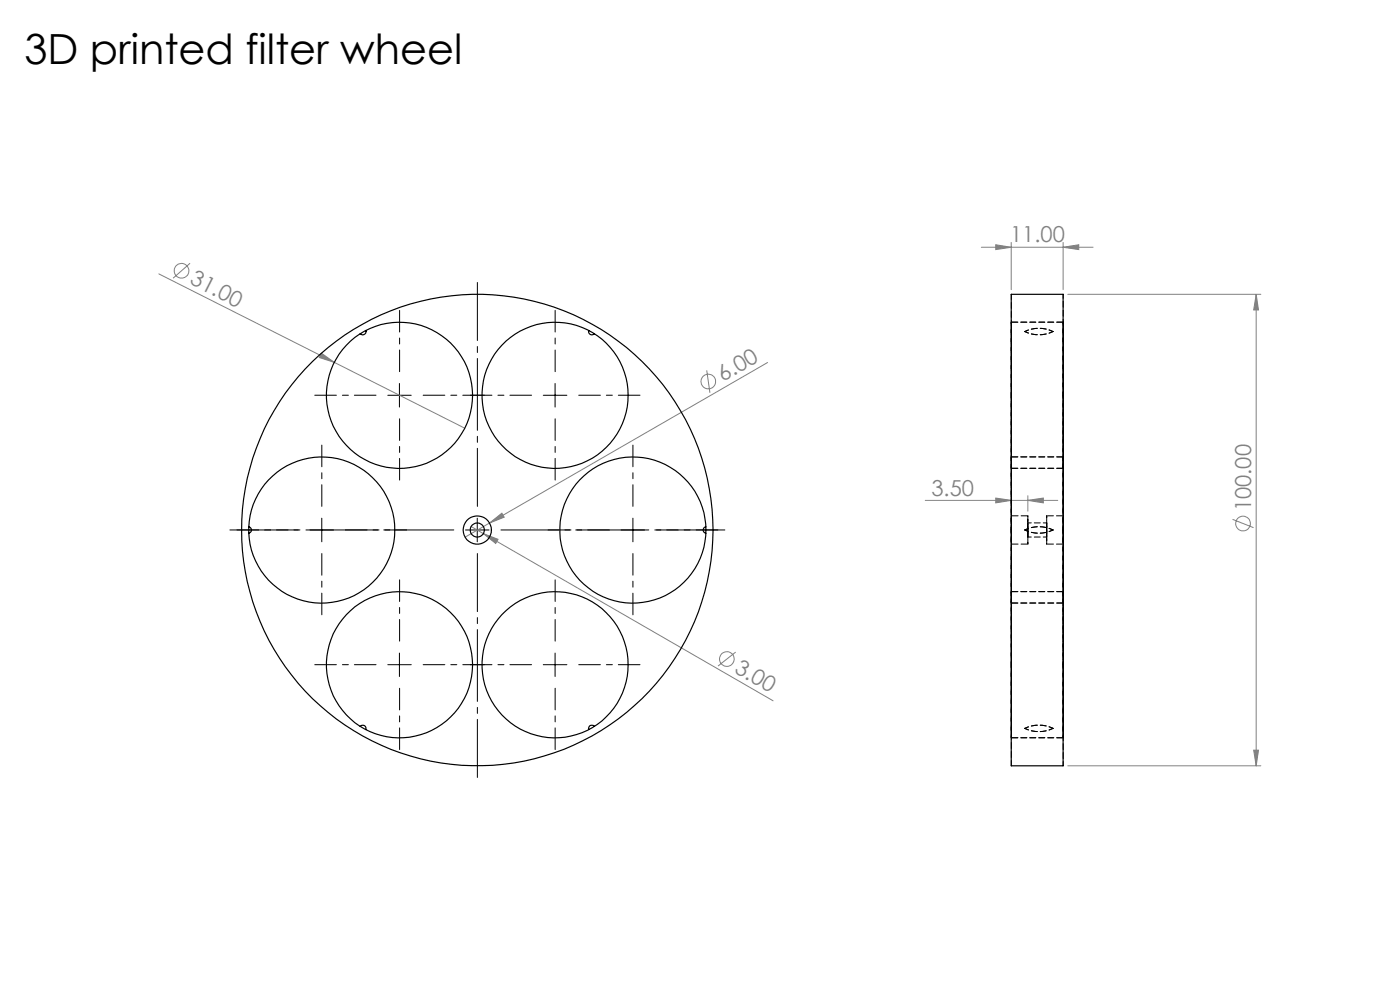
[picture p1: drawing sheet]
<svg xmlns="http://www.w3.org/2000/svg" width="297mm" height="210mm" viewBox="0 0 297 210" stroke-linecap="round" stroke-linejoin="round" font-family="sans-serif">
<g fill="none" stroke="#808080" stroke-width=".21">
<path d="M33.7 58.1l37.2 18.8M40.3 55.8l-3.6 3.2M208.2 52.4h23.7M211.2 51.9l3.3 .5-3.3 .5zM214.5 51.4v10M225.5 52.4l3.3-.5v1zM225.5 51.4v10M68.2 74.9l2.7 2-3.2-1.1zM70.9 76.9l27.7 13.9M149.9 78.6l.7 4.7M162.8 76.9l-58.9 34M226.5 62.4h41"/>
<path d="M266.5 62.4v100M266.5 62.4l.5 3.3h-1zM99.9 111.7l2.7 1.5M102.6 113.2l3.1 1.2-.5 .9zM102.6 113.2l61.4 35.5M103.9 110.9l2.6-2 .5 .8zM103.9 110.9l-5.2 3M196.3 106.1h28.1M211.2 105.6l3.3 .5-3.3 .6zM218.1 106.1l3.2-.5v1.1zM218.1 105.2v3.2M261.5 110.2l4.4 1.7"/>
<path d="M156.1 138.3l-3.8 3M266 159.1h1l-.5 3.3zM226.5 162.4h41"/>
<circle cx="38.5" cy="57.4" r="1.56"/>
<circle cx="150.3" cy="80.9" r="1.56"/>
<circle cx="263.7" cy="111" r="1.55"/>
<circle cx="154.2" cy="139.8" r="1.56"/>
</g>
<g fill="none" stroke="#000" stroke-width=".21" stroke-dasharray="15.2 1.3 1.3 1.3" stroke-dashoffset="10.6">
<path d="M84.8 78.8v-13M117.8 78.8v-13M79.8 83.8h-13M84.8 88.8v13M89.8 83.8h13M112.8 83.8h-13M117.8 88.8v13M122.8 83.8h13M63.3 112.4h-13M68.3 107.4v-13M68.3 117.4v13M73.3 112.4h13"/>
<path d="M129.3 112.4h-13M134.3 107.4v-13M134.3 117.4v13M139.3 112.4h13M84.8 136v-13M117.8 136v-13M79.8 141h-13M84.8 146v13M89.8 141h13M112.8 141h-13M117.8 146v13M122.8 141h13"/>
</g>
<path d="M96.3 112.4h-47.5M101.3 107.4v-47.5M101.3 117.4v47.5M106.3 112.4h47.5" fill="none" stroke="#000" stroke-width=".21" stroke-dasharray="15.2 1.3 1.3 1.3" stroke-dashoffset="2.9"/>
<g fill="none" stroke="#000" stroke-width=".21">
<path d="M82.3 83.8h4.9M84.7 81.3v5.1M115.3 83.8h5M117.8 81.3v5.1M65.8 112.4h5M68.3 109.9v5M98.7 112.4h5.1M101.2 109.9v5M131.8 112.4h4.9M134.3 109.9v5M84.7 138.5v5M117.8 138.5v5"/>
<path d="M82.3 141h4.9M115.3 141h5"/>
</g>
<g fill="#808080">
<path d="M68.2 74.9l2.7 2-3.2-1.1z"/>
<path d="M103.9 110.9l2.6-2 .5 .8z"/>
<path d="M102.6 113.2l3.1 1.2-.5 .9z"/>
<path d="M225.5 52.4l3.3-.5v1zM211.2 51.9l3.3 .5-3.3 .5zM218.1 106.1l3.2-.5v1.1zM211.2 105.6l3.3 .5-3.3 .6z"/>
<path d="M266 159.1h1l-.5 3.3zM266.5 62.4l.5 3.3h-1z"/>
</g>
<g fill="none" stroke="#000" stroke-width=".25">
<path d="M77.6 70.1a.71 .71 0 0 1-.3 .8 .71 .71 0 0 1-.9-.1M124.9 70.1a.69 .69 0 0 0 .3 .8 .69 .69 0 0 0 .9-.1M214.5 62.4h11v100h-11zM52.8 111.8a.7 .7 0 0 1 .5 .6 .7 .7 0 0 1-.5 .7M149.8 111.8a.69 .69 0 0 0-.6 .6 .69 .69 0 0 0 .6 .7M76.4 154.1a.7 .7 0 0 1 .9-.2 .7 .7 0 0 1 .3 .9M126.1 154.1a.68 .68 0 0 0-.9-.2 .68 .68 0 0 0-.3 .9"/>
<circle cx="84.8" cy="83.9" r="15.5"/>
<circle cx="117.7" cy="83.9" r="15.5"/>
<circle cx="68.2" cy="112.4" r="15.5"/>
<circle cx="101.2" cy="112.4" r="3"/>
<circle cx="101.3" cy="112.4" r="1.5"/>
<circle cx="101.3" cy="112.4" r="50"/>
<circle cx="134.2" cy="112.4" r="15.5"/>
<circle cx="84.8" cy="141" r="15.5"/>
<circle cx="117.7" cy="141" r="15.5"/>
</g>
<path d="M217.4 70.3a6.8 6.8 0 0 0 6 0M223.4 70.3a6.8 6.8 0 0 0-6 0M225.6 62.4v50M214.6 112.4v-3v6v-3M217.4 112.4a6.8 6.8 0 0 0 6 0M223.4 112.4a6.8 6.8 0 0 0-6 0M225.6 112.4v50M225.6 112.4v3v-6v3M217.4 154.5a6.8 6.8 0 0 0 6 0M223.4 154.5a6.8 6.8 0 0 0-6 0" fill="none" stroke="#000" stroke-width=".21" stroke-dasharray="1.3 .6" stroke-dashoffset=".4"/>
<path d="M214.6 62.4v100" fill="none" stroke="#000" stroke-width=".21" stroke-dasharray="1.3 .6" stroke-dashoffset=".2"/>
<path d="M214.6 83.8v-15.5v31v-15.5M225.6 83.8v15.5v-31v15.5M214.6 112.4v-15.5v31v-15.5M225.6 112.4v15.5v-31v15.5M214.6 141v-15.5v31v-15.5M225.6 141v15.5v-31v15.5" fill="none" stroke="#000" stroke-width=".21" stroke-dasharray="1.3 .6" stroke-dashoffset=".1"/>
<path d="M218.1 113v-3.6v6v-2.4M222.1 111.9v3.5v-6v2.5" fill="none" stroke="#000" stroke-width=".21" stroke-dasharray="1.3 .6" stroke-dashoffset=".3"/>
<path d="M218.1 112.4v-1.5v3v-1.5M218.1 113.9h4M222.1 112.4v-1.5v3v-1.5M222.1 110.9h-4" fill="none" stroke="#000" stroke-width=".21" stroke-dasharray="1.3 .6" stroke-dashoffset=".5"/>
<path d="M223.4 70.3h.1M223.4 112.4h.1M223.4 154.5h.1" fill="none" stroke="#000" stroke-width=".21" stroke-dasharray="1.3 .6"/>
<path d="M225.6 68.3h-11M214.6 99.3h11M225.6 96.9h-11M214.6 127.9h11M225.6 125.5h-11M214.6 156.5h11" fill="none" stroke="#000" stroke-width=".21" stroke-dasharray="1.3 .6" stroke-dashoffset="-.1"/>
<path d="M214.6 115.4h3.5M218.1 109.4h-3.5M222.1 115.4h3.5M225.6 109.4h-3.5" fill="none" stroke="#000" stroke-width=".21" stroke-dasharray="1.3 .6" stroke-dashoffset="-.2"/>
<text font-size="8.8" x="5.2" y="13.5">3D printed filter wheel</text>
<g font-size="4.7" fill="#808080">
<text x="214.3" y="51.4">11.00</text>
<text x="40.1" y="60.1" transform="rotate(27 40.1 60.1)">31.00</text>
<text x="153.4" y="81.1" transform="rotate(-30 153.4 81.1)">6.00</text>
<text x="197.6" y="105.1">3.50</text>
<text x="265.4" y="108.5" transform="rotate(-90 265.4 108.5)">100.00</text>
<text x="155.6" y="142.5" transform="rotate(30 155.6 142.5)">3.00</text>
</g>
</svg>
